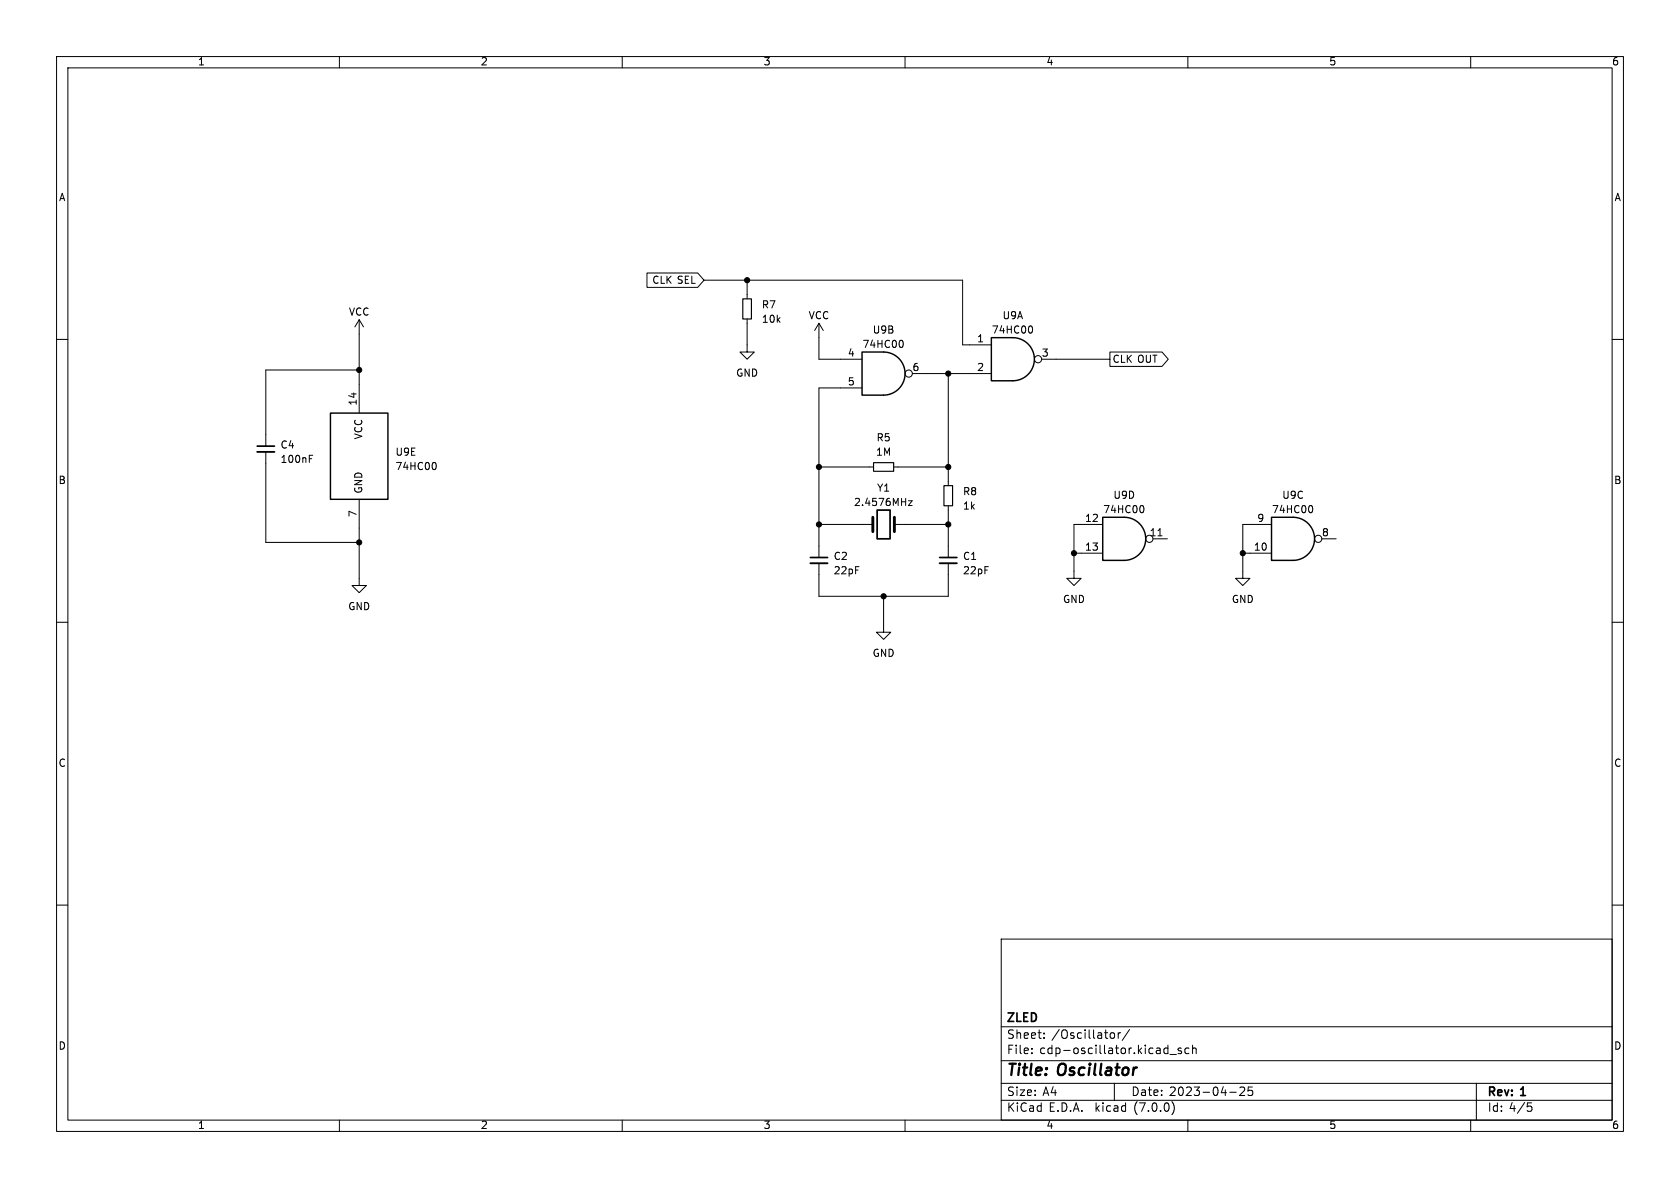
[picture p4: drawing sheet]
<svg xmlns="http://www.w3.org/2000/svg" width="297mm" height="210mm" viewBox="0 0 297 210" stroke-linecap="round" stroke-linejoin="round" font-family="sans-serif">
<g fill="none" stroke="#000" stroke-width=".18">
<path d="M10 10h277v190h-277zM12 12h273v186h-273zM60 10v2M110 10v2M160 10v2M210 10v2M260 10v2M10 60h2M63.5 56.5v16.5M63.5 56.5l-.8 1.3M63.5 56.5l.8 1.3M114.4 48.3h8.9l1.2 1.2-1.2 1.3h-8.9z"/>
<path d="M124.5 49.5h45.7v11.5h5.1M132.1 56.4v5.8h1.2l-1.2 1.3-1.3-1.3h1.3M132.1 49.5v3.3M144.8 57.2v6.3h7.6M144.8 57.2l-.8 1.2M144.8 57.2l.7 1.2M182.2 57.6a.79 .79 0 0 1 0 1.3M285 60h2M47 79.9v16h16.5M63.5 65.4h-16.5v13.5M152.4 68.6h-7.6v30M159.4 60.2a.79 .79 0 0 1 0 1.2"/>
<path d="M161.3 66h14M167.6 66v19.9M184.1 63.5h12.1M196.2 62.2h9.2l1.1 1.3-1.1 1.3h-9.2zM54.7 80.5h.6M63.5 88.3v15.2h1.3l-1.3 1.3-1.3-1.3h1.3M76.8 81.7a.79 .79 0 0 1 0 1.3M144.8 92.7h9.5M144.8 82.6h9.6M144.8 99.6v5.8h22.8v-5.8M158 82.6h9.6M158.1 92.7h9.5"/>
<path d="M160.6 88.5h.7l-.7 .9h.7M167.6 89.4v9.2M189.9 97.8h5M194.9 92.7h-5v9.5h1.2l-1.2 1.3-1.3-1.3h1.3M201.9 89.4a.79 .79 0 0 1 0 1.2M203.8 95.3h2.6M204.7 94.7h.7M219.7 97.8h5.1M224.8 92.7h-5.1v9.5h1.3l-1.3 1.3-1.3-1.3h1.3M231.8 89.4a.79 .79 0 0 1 0 1.2M233.7 95.3h2.5M10 110h2"/>
<path d="M156.2 105.4v6.4h1.3l-1.3 1.2-1.3-1.2h1.3M285 110h2M10 160h2M285 160h2M177 166h108v32h-108zM60 198v2M110 198v2M160 198v2M177 194.5h108M177 191.5h108M177 187.5h108M177 181.5h108"/>
<path d="M182.4 186.1v.2M182.4 185.3v.2M184.6 183.4v.2M184.6 182.6v.2M196.5 182.6h.4l.1 .2v.6l-.5 .2M197 191.5v3M197.7 182.6v1M198.1 182.6h-.3l-.1 .2M199.7 182l-1.3 1.9M206.8 186.4h1.2M207.2 194.8a1.74 1.74 0 0 1 0 2.2M208.8 185.3h-.3l-.2 .2v.2l.5 .1v.4h-.5"/>
<path d="M210 198v2M210.2 185.3h-.4l-.3 .2v.5l.1 .2h.6M210.8 185.4l.2-.1h.4l.1 1M210.8 184.8v1.5M217.4 193.1h1.1M219.2 192.3l.6-.1 .2 .1v.3l-.9 1.1h.9M221.4 192.2h-.7l-.1 .7 .2-.2 .5 .1 .2 .2-.1 .5-.2 .2-.6-.2M260 198v2M261 191.5v6.5M270 195h.8M270.2 195.5h.3l.3 .3-.1 .6-.5 .1"/>
<circle cx="160.7" cy="66" r=".63"/>
<circle cx="183.5" cy="63.5" r=".63"/>
<circle cx="203.2" cy="95.2" r=".63"/>
<circle cx="233" cy="95.2" r=".63"/>
</g>
<path d="M175.3 59.7h3.8a3.8 3.8 0 0 1 3.8 3.8 3.8 3.8 0 0 1-3.8 3.8h-3.8zM58.4 73h10.2v15.3h-10.2zM152.4 62.2h3.8a3.8 3.8 0 0 1 3.8 3.8 3.8 3.8 0 0 1-3.8 3.9h-3.8zM194.9 91.4h3.9a3.8 3.8 0 0 1 3.7 3.9 3.8 3.8 0 0 1-3.7 3.8h-3.9zM224.8 91.4h3.8a3.8 3.8 0 0 1 3.8 3.9 3.8 3.8 0 0 1-3.8 3.8h-3.8z" fill="none" stroke="#000" stroke-width=".25"/>
<path d="M131.3 52.8h1.5v3.6h-1.5zM154.4 81.8h3.6v1.5h-3.6zM166.9 85.9h1.5v3.5h-1.5z" fill="none" stroke="#000" stroke-width=".2"/>
<path d="M45.5 79.9h3M143.3 99.6h3M166.1 99.6h3.1" fill="none" stroke="#000" stroke-width=".33"/>
<path d="M45.5 78.9h3M143.3 98.6h3M155.1 90.2h2.3v5.1h-2.3zM166.1 98.6h3.1" fill="none" stroke="#000" stroke-width=".3"/>
<path d="M154.3 91.4v2.6M158.1 91.4v2.6" fill="none" stroke="#000" stroke-width=".51"/>
<g fill="#000" stroke="#000" stroke-width=".18">
<circle cx="132.1" cy="49.5" r=".46"/>
<circle cx="63.5" cy="65.4" r=".46"/>
<circle cx="167.6" cy="66" r=".46"/>
<circle cx="63.5" cy="95.9" r=".46"/>
<circle cx="144.8" cy="92.7" r=".46"/>
<circle cx="144.8" cy="82.6" r=".46"/>
<circle cx="167.6" cy="92.7" r=".46"/>
<circle cx="167.6" cy="82.6" r=".46"/>
<circle cx="189.9" cy="97.8" r=".46"/>
<circle cx="219.7" cy="97.8" r=".46"/>
<circle cx="156.2" cy="105.4" r=".46"/>
</g>
<g font-size="2.8">
<text x="178" y="190.8">Title:</text>
<text x="187.1" y="190.8">Oscillator</text>
</g>
<g font-size="2.1">
<text x="178" y="183.9">Sheet:</text>
<text x="178" y="181.1">ZLED</text>
<text x="185.9" y="183.9">/Oscillator/</text>
<text x="178" y="186.6">File:</text>
<text x="183.8" y="186.6">cdp-oscillator.kicad_sch</text>
<text x="178" y="196.8">KiCad</text>
<text x="178" y="194">Size:</text>
<text x="184.3" y="194">A4</text>
<text x="185.4" y="196.8">E.D.A.</text>
<text x="193.7" y="196.8">kicad</text>
<text x="200" y="194">Date:</text>
<text x="200.6" y="196.8">(7.0.0)</text>
<text x="206.7" y="194">2023-04-25</text>
<text x="263" y="194.2">Rev:</text>
<text x="263" y="196.8">Id: 4/5</text>
<text x="269" y="194.2">1</text>
</g>
<g font-size="1.8">
<text x="35" y="11.8">1</text>
<text x="85" y="11.8">2</text>
<text x="135" y="11.8">3</text>
<text x="185" y="11.8">4</text>
<text x="235" y="11.8">5</text>
<text x="285" y="11.8">6</text>
<text x="10.4" y="35.8">A</text>
<text x="285.4" y="35.8">A</text>
<text x="115.2" y="50.4">CLK SEL</text>
<text x="61.6" y="56.1">VCC</text>
<text x="134.6" y="54.8">R7</text>
<text x="134.6" y="57.3">10k</text>
<text x="142.9" y="56.7">VCC</text>
<text x="154.2" y="59.2">U9B</text>
<text x="175.3" y="59.2">74HC00</text>
<text x="177.2" y="56.7">U9A</text>
<text x="149.8" y="63.2">4</text>
<text x="152.4" y="61.8">74HC00</text>
<text x="161.3" y="65.8">6</text>
<text x="172.7" y="60.7">1</text>
<text x="172.7" y="65.8">2</text>
<text x="184.1" y="63.2">3</text>
<text x="196.7" y="64.4">CLK OUT</text>
<text x="63.2" y="71.8" transform="rotate(-90 63.2 71.8)">14</text>
<text x="130.1" y="66.9">GND</text>
<text x="149.8" y="68.3">5</text>
<text x="64.3" y="77.8" transform="rotate(-90 64.3 77.8)">VCC</text>
<text x="49.5" y="79.6">C4</text>
<text x="49.5" y="82.1">100nF</text>
<text x="69.9" y="80.8">U9E</text>
<text x="69.9" y="83.4">74HC00</text>
<text x="154.8" y="80.8">1M</text>
<text x="154.9" y="78.3">R5</text>
<text x="10.3" y="85.8">B</text>
<text x="64.3" y="87.2" transform="rotate(-90 64.3 87.2)">GND</text>
<text x="150.9" y="89.7">2.4576MHz</text>
<text x="155" y="87.2">Y1</text>
<text x="170.2" y="87.8">R8</text>
<text x="196.8" y="88.5">U9D</text>
<text x="226.6" y="88.5">U9C</text>
<text x="285.3" y="85.8">B</text>
<text x="63.2" y="91.5" transform="rotate(-90 63.2 91.5)">7</text>
<text x="170.2" y="90.4">1k</text>
<text x="191.8" y="92.5">12</text>
<text x="195" y="91">74HC00</text>
<text x="203.2" y="95">11</text>
<text x="222.2" y="92.5">9</text>
<text x="224.8" y="91">74HC00</text>
<text x="233.6" y="95">8</text>
<text x="147.3" y="99.3">C2</text>
<text x="147.3" y="101.8">22pF</text>
<text x="170.2" y="99.3">C1</text>
<text x="170.2" y="101.8">22pF</text>
<text x="191.8" y="97.5">13</text>
<text x="221.6" y="97.5">10</text>
<text x="187.9" y="106.9">GND</text>
<text x="217.7" y="106.9">GND</text>
<text x="61.5" y="108.1">GND</text>
<text x="154.2" y="116.4">GND</text>
<text x="10.3" y="135.8">C</text>
<text x="285.3" y="135.8">C</text>
<text x="10.3" y="185.8">D</text>
<text x="285.3" y="185.8">D</text>
<text x="35" y="199.8">1</text>
<text x="85" y="199.8">2</text>
<text x="135" y="199.8">3</text>
<text x="185" y="199.8">4</text>
<text x="235" y="199.8">5</text>
<text x="285" y="199.8">6</text>
</g>
</svg>
